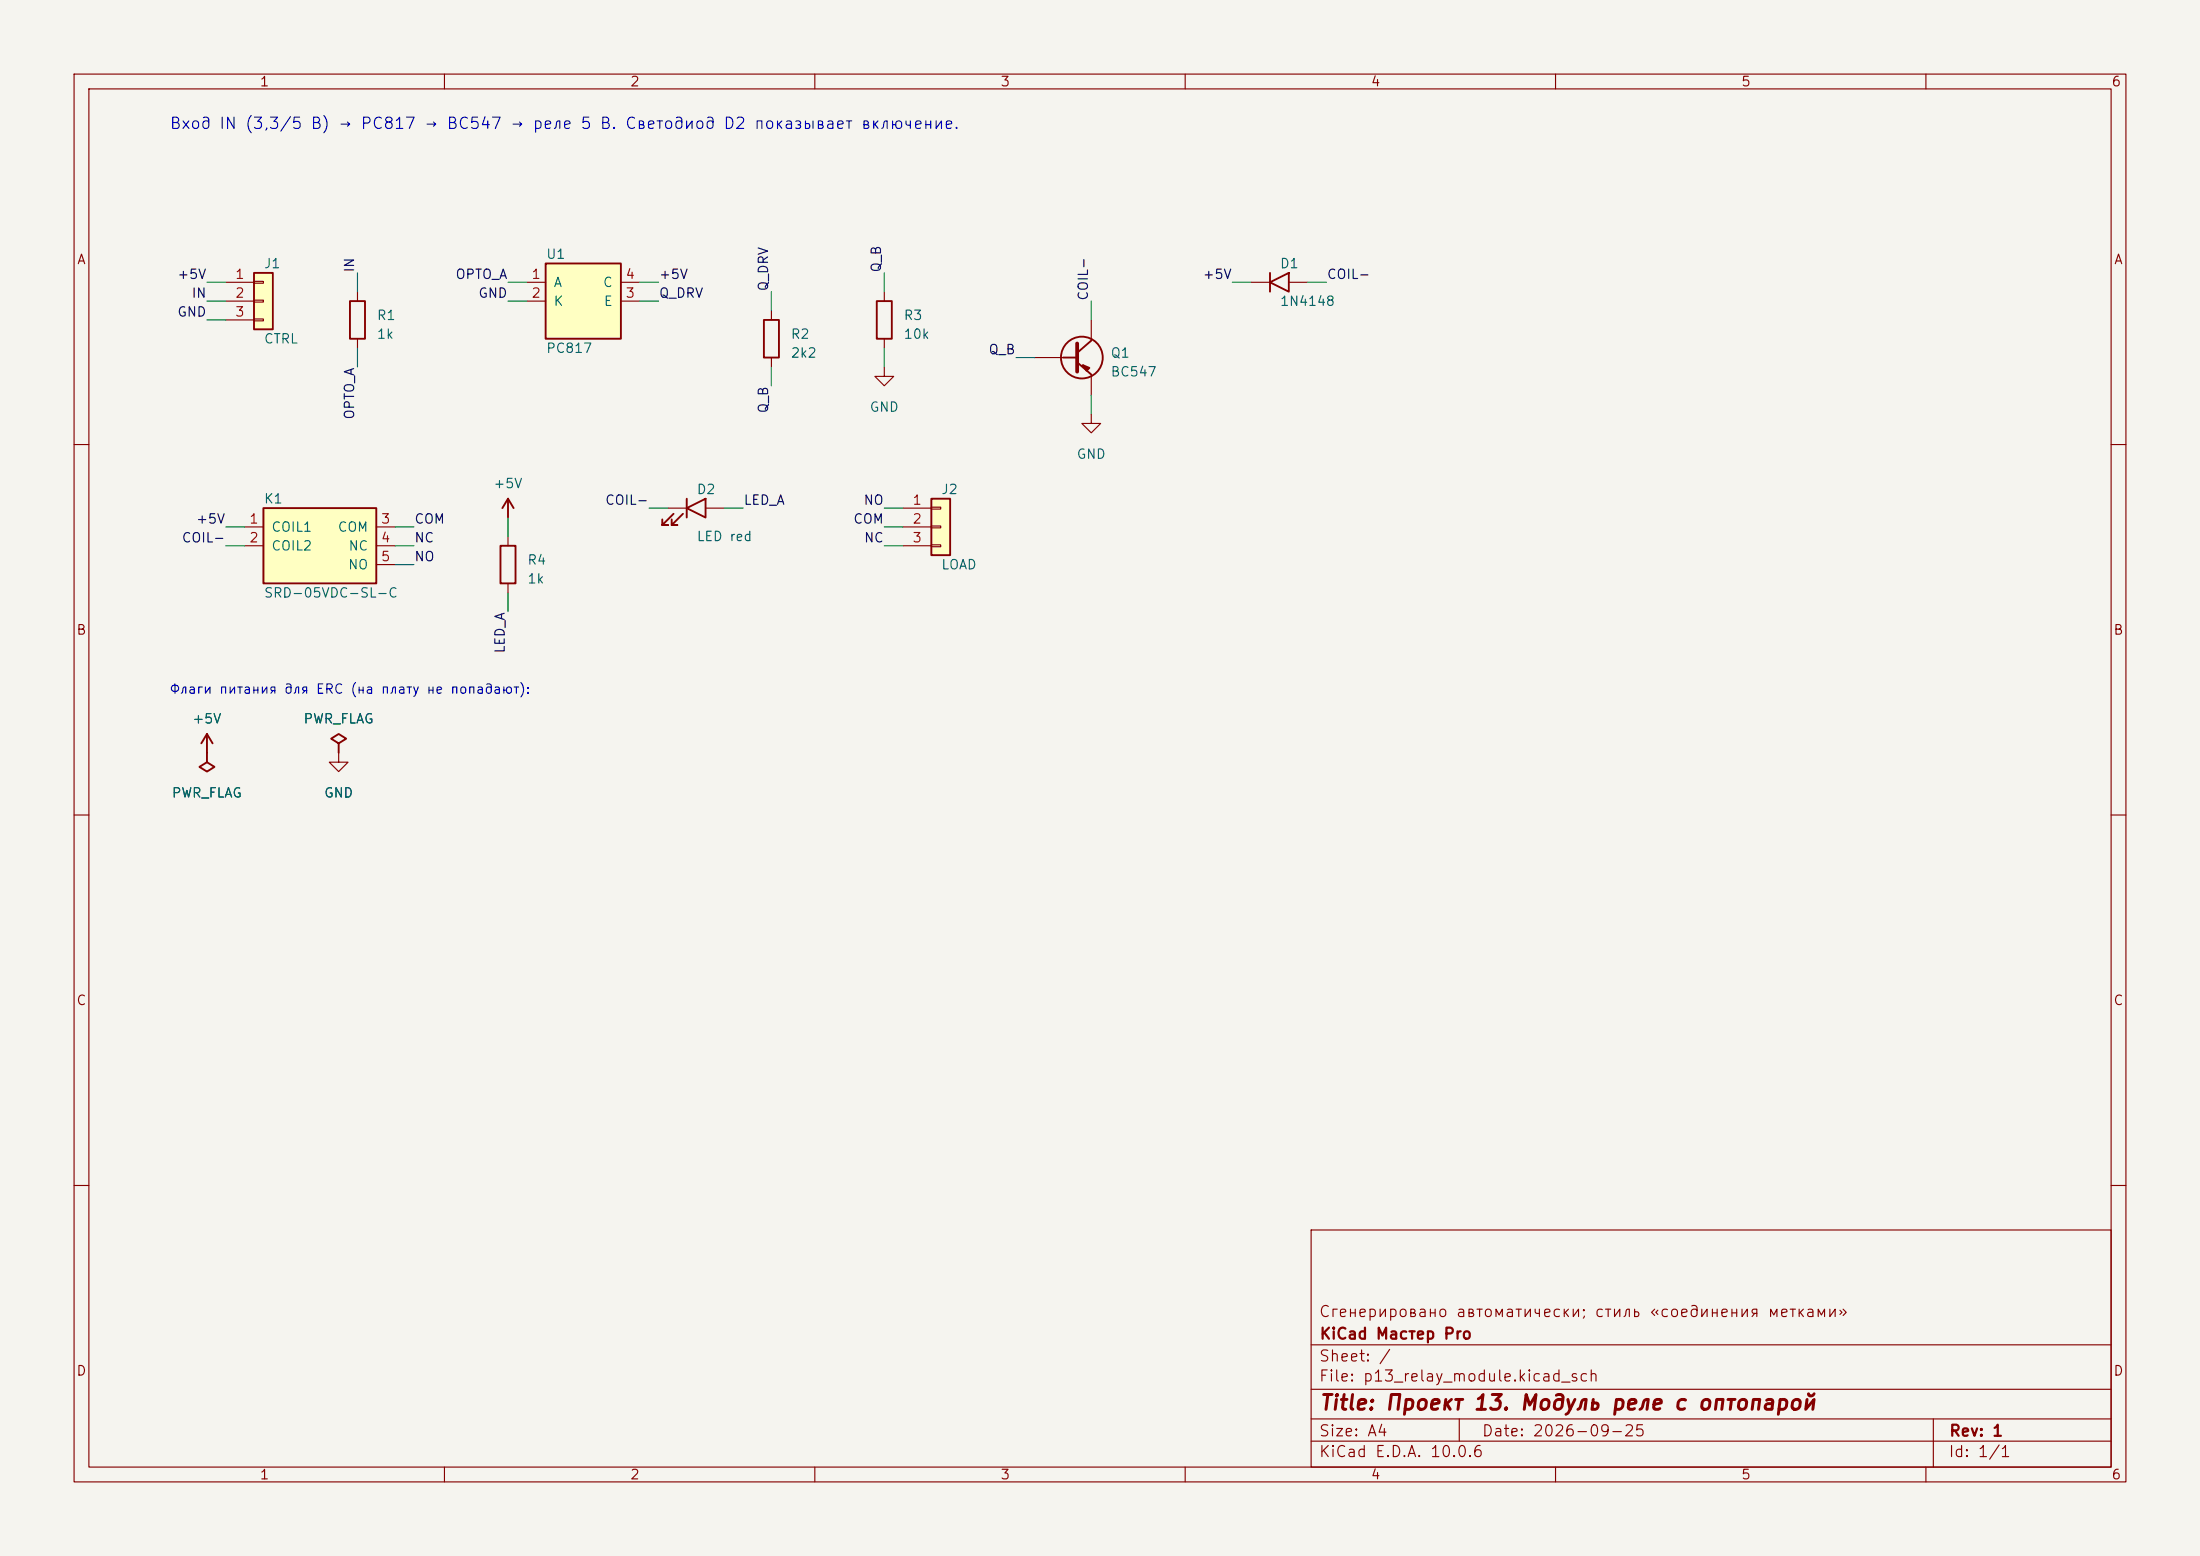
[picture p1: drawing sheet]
(kicad_sch (version 20231120) (generator "eeschema") (generator_version "8.0")
 (paper "A4")
 (title_block (title "Проект 13. Модуль реле с оптопарой") (date "2026-09-25") (rev "1") (company "KiCad Мастер Pro") (comment 1 "Сгенерировано автоматически; стиль «соединения метками»"))
 (lib_symbols (symbol "KiCadMaster:Conn_01x03" (pin_numbers) (pin_names (offset 0) hide) (exclude_from_sim no) (in_bom yes) (on_board yes) (property "Reference" "J" (at 0 5.08 0) (effects (font (size 1.27 1.27)))) (property "Value" "Conn_01x03" (at 0 -5.08 0) (effects (font (size 1.27 1.27)))) (property "Footprint" "" (at 0 0 0) (effects (font (size 1.27 1.27)) hide)) (property "Datasheet" "~" (at 0 0 0) (effects (font (size 1.27 1.27)) hide)) (property "Description" "Разъём" (at 0 0 0) (effects (font (size 1.27 1.27)) hide)) (symbol "Conn_01x03_0_1" (rectangle (start -1.27 3.81) (end 1.27 -3.81) (stroke (width 0.254) (type default)) (fill (type background))) (rectangle (start -1.27 2.667) (end 0 2.413) (stroke (width 0.1524) (type default)) (fill (type none))) (rectangle (start -1.27 0.127) (end 0 -0.127) (stroke (width 0.1524) (type default)) (fill (type none))) (rectangle (start -1.27 -2.413) (end 0 -2.667) (stroke (width 0.1524) (type default)) (fill (type none)))) (symbol "Conn_01x03_1_1" (pin passive line (at -5.08 2.54 0) (length 3.81) (name "Pin_1" (effects (font (size 1.27 1.27)))) (number "1" (effects (font (size 1.27 1.27))))) (pin passive line (at -5.08 0 0) (length 3.81) (name "Pin_2" (effects (font (size 1.27 1.27)))) (number "2" (effects (font (size 1.27 1.27))))) (pin passive line (at -5.08 -2.54 0) (length 3.81) (name "Pin_3" (effects (font (size 1.27 1.27)))) (number "3" (effects (font (size 1.27 1.27))))))) (symbol "KiCadMaster:R" (pin_numbers hide) (pin_names (offset 0) hide) (exclude_from_sim no) (in_bom yes) (on_board yes) (property "Reference" "R" (at 2.54 0.635 0) (effects (font (size 1.27 1.27)))) (property "Value" "R" (at 2.54 -1.905 0) (effects (font (size 1.27 1.27)))) (property "Footprint" "" (at 0 0 0) (effects (font (size 1.27 1.27)) hide)) (property "Datasheet" "~" (at 0 0 0) (effects (font (size 1.27 1.27)) hide)) (property "Description" "Резистор" (at 0 0 0) (effects (font (size 1.27 1.27)) hide)) (symbol "R_0_1" (rectangle (start -1.016 -2.54) (end 1.016 2.54) (stroke (width 0.254) (type default)) (fill (type none)))) (symbol "R_1_1" (pin passive line (at 0 3.81 270) (length 1.27) (name "~" (effects (font (size 1.27 1.27)))) (number "1" (effects (font (size 1.27 1.27))))) (pin passive line (at 0 -3.81 90) (length 1.27) (name "~" (effects (font (size 1.27 1.27)))) (number "2" (effects (font (size 1.27 1.27))))))) (symbol "KiCadMaster:PC817" (pin_numbers) (pin_names (offset 1.016)) (exclude_from_sim no) (in_bom yes) (on_board yes) (property "Reference" "U" (at -5.08 6.35 0) (effects (font (size 1.27 1.27)))) (property "Value" "PC817" (at -5.08 -6.35 0) (effects (font (size 1.27 1.27)))) (property "Footprint" "" (at 0 0 0) (effects (font (size 1.27 1.27)) hide)) (property "Datasheet" "~" (at 0 0 0) (effects (font (size 1.27 1.27)) hide)) (property "Description" "Оптопара, DIP-4" (at 0 0 0) (effects (font (size 1.27 1.27)) hide)) (property "ki_keywords" "optocoupler" (at 0 0 0) (effects (font (size 1.27 1.27)) hide)) (symbol "PC817_0_1" (rectangle (start -5.08 5.08) (end 5.08 -5.08) (stroke (width 0.254) (type default)) (fill (type background)))) (symbol "PC817_1_1" (pin passive line (at -7.62 2.54 0) (length 2.54) (name "A" (effects (font (size 1.27 1.27)))) (number "1" (effects (font (size 1.27 1.27))))) (pin passive line (at -7.62 0 0) (length 2.54) (name "K" (effects (font (size 1.27 1.27)))) (number "2" (effects (font (size 1.27 1.27))))) (pin passive line (at 7.62 2.54 180) (length 2.54) (name "C" (effects (font (size 1.27 1.27)))) (number "4" (effects (font (size 1.27 1.27))))) (pin passive line (at 7.62 0 180) (length 2.54) (name "E" (effects (font (size 1.27 1.27)))) (number "3" (effects (font (size 1.27 1.27))))))) (symbol "KiCadMaster:Q_NPN_CBE" (pin_numbers hide) (pin_names (offset 0) hide) (exclude_from_sim no) (in_bom yes) (on_board yes) (property "Reference" "Q" (at 5.08 0.635 0) (effects (font (size 1.27 1.27)))) (property "Value" "Q_NPN_CBE" (at 5.08 -1.905 0) (effects (font (size 1.27 1.27)))) (property "Footprint" "" (at 0 0 0) (effects (font (size 1.27 1.27)) hide)) (property "Datasheet" "~" (at 0 0 0) (effects (font (size 1.27 1.27)) hide)) (property "Description" "NPN-транзистор (1=C, 2=B, 3=E), напр. BC547" (at 0 0 0) (effects (font (size 1.27 1.27)) hide)) (symbol "Q_NPN_CBE_0_1" (circle (center 1.27 0) (radius 2.8194) (stroke (width 0.254) (type default)) (fill (type none))) (polyline (pts (xy 0.635 1.905) (xy 0.635 -1.905)) (stroke (width 0.508) (type default)) (fill (type none))) (polyline (pts (xy -1.27 0) (xy 0.635 0)) (stroke (width 0.254) (type default)) (fill (type none))) (polyline (pts (xy 0.635 0.635) (xy 2.54 2.286)) (stroke (width 0.254) (type default)) (fill (type none))) (polyline (pts (xy 0.635 -0.635) (xy 2.54 -2.286)) (stroke (width 0.254) (type default)) (fill (type none))) (polyline (pts (xy 1.905 -1.778) (xy 2.286 -1.397) (xy 1.397 -1.016) (xy 1.905 -1.778)) (stroke (width 0.254) (type default)) (fill (type outline)))) (symbol "Q_NPN_CBE_1_1" (pin passive line (at 2.54 5.08 270) (length 2.794) (name "C" (effects (font (size 1.27 1.27)))) (number "1" (effects (font (size 1.27 1.27))))) (pin passive line (at -5.08 0 0) (length 3.81) (name "B" (effects (font (size 1.27 1.27)))) (number "2" (effects (font (size 1.27 1.27))))) (pin passive line (at 2.54 -5.08 90) (length 2.794) (name "E" (effects (font (size 1.27 1.27)))) (number "3" (effects (font (size 1.27 1.27))))))) (symbol "KiCadMaster:D" (pin_numbers hide) (pin_names (offset 0) hide) (exclude_from_sim no) (in_bom yes) (on_board yes) (property "Reference" "D" (at 0 2.54 0) (effects (font (size 1.27 1.27)))) (property "Value" "D" (at 0 -2.54 0) (effects (font (size 1.27 1.27)))) (property "Footprint" "" (at 0 0 0) (effects (font (size 1.27 1.27)) hide)) (property "Datasheet" "~" (at 0 0 0) (effects (font (size 1.27 1.27)) hide)) (property "Description" "Диод" (at 0 0 0) (effects (font (size 1.27 1.27)) hide)) (symbol "D_0_1" (polyline (pts (xy 1.27 1.27) (xy 1.27 -1.27) (xy -1.27 0) (xy 1.27 1.27)) (stroke (width 0.254) (type default)) (fill (type none))) (polyline (pts (xy -1.27 1.27) (xy -1.27 -1.27)) (stroke (width 0.254) (type default)) (fill (type none)))) (symbol "D_1_1" (pin passive line (at -3.81 0 0) (length 2.54) (name "K" (effects (font (size 1.27 1.27)))) (number "1" (effects (font (size 1.27 1.27))))) (pin passive line (at 3.81 0 180) (length 2.54) (name "A" (effects (font (size 1.27 1.27)))) (number "2" (effects (font (size 1.27 1.27))))))) (symbol "KiCadMaster:Relay_SPDT" (pin_numbers) (pin_names (offset 1.016)) (exclude_from_sim no) (in_bom yes) (on_board yes) (property "Reference" "K" (at -7.62 6.35 0) (effects (font (size 1.27 1.27)))) (property "Value" "Relay_SPDT" (at -7.62 -6.35 0) (effects (font (size 1.27 1.27)))) (property "Footprint" "" (at 0 0 0) (effects (font (size 1.27 1.27)) hide)) (property "Datasheet" "~" (at 0 0 0) (effects (font (size 1.27 1.27)) hide)) (property "Description" "Реле с одной переключающей группой (нумерация условная — сверьте с посадочным местом вашего реле)" (at 0 0 0) (effects (font (size 1.27 1.27)) hide)) (property "ki_keywords" "relay spdt" (at 0 0 0) (effects (font (size 1.27 1.27)) hide)) (symbol "Relay_SPDT_0_1" (rectangle (start -7.62 5.08) (end 7.62 -5.08) (stroke (width 0.254) (type default)) (fill (type background)))) (symbol "Relay_SPDT_1_1" (pin passive line (at -10.16 2.54 0) (length 2.54) (name "COIL1" (effects (font (size 1.27 1.27)))) (number "1" (effects (font (size 1.27 1.27))))) (pin passive line (at -10.16 0 0) (length 2.54) (name "COIL2" (effects (font (size 1.27 1.27)))) (number "2" (effects (font (size 1.27 1.27))))) (pin passive line (at 10.16 2.54 180) (length 2.54) (name "COM" (effects (font (size 1.27 1.27)))) (number "3" (effects (font (size 1.27 1.27))))) (pin passive line (at 10.16 0 180) (length 2.54) (name "NC" (effects (font (size 1.27 1.27)))) (number "4" (effects (font (size 1.27 1.27))))) (pin passive line (at 10.16 -2.54 180) (length 2.54) (name "NO" (effects (font (size 1.27 1.27)))) (number "5" (effects (font (size 1.27 1.27))))))) (symbol "KiCadMaster:LED" (pin_numbers hide) (pin_names (offset 0) hide) (exclude_from_sim no) (in_bom yes) (on_board yes) (property "Reference" "D" (at 0 2.54 0) (effects (font (size 1.27 1.27)))) (property "Value" "LED" (at 0 -3.81 0) (effects (font (size 1.27 1.27)))) (property "Footprint" "" (at 0 0 0) (effects (font (size 1.27 1.27)) hide)) (property "Datasheet" "~" (at 0 0 0) (effects (font (size 1.27 1.27)) hide)) (property "Description" "Светодиод" (at 0 0 0) (effects (font (size 1.27 1.27)) hide)) (symbol "LED_0_1" (polyline (pts (xy 1.27 1.27) (xy 1.27 -1.27) (xy -1.27 0) (xy 1.27 1.27)) (stroke (width 0.254) (type default)) (fill (type none))) (polyline (pts (xy -1.27 1.27) (xy -1.27 -1.27)) (stroke (width 0.254) (type default)) (fill (type none))) (polyline (pts (xy -3.048 -0.762) (xy -4.572 -2.286) (xy -3.81 -2.286) (xy -4.572 -2.286) (xy -4.572 -1.524)) (stroke (width 0.254) (type default)) (fill (type none))) (polyline (pts (xy -1.778 -0.762) (xy -3.302 -2.286) (xy -2.54 -2.286) (xy -3.302 -2.286) (xy -3.302 -1.524)) (stroke (width 0.254) (type default)) (fill (type none)))) (symbol "LED_1_1" (pin passive line (at -3.81 0 0) (length 2.54) (name "K" (effects (font (size 1.27 1.27)))) (number "1" (effects (font (size 1.27 1.27))))) (pin passive line (at 3.81 0 180) (length 2.54) (name "A" (effects (font (size 1.27 1.27)))) (number "2" (effects (font (size 1.27 1.27))))))) (symbol "KiCadMaster:GND" (power) (pin_numbers hide) (pin_names (offset 0) hide) (exclude_from_sim no) (in_bom yes) (on_board yes) (property "Reference" "#PWR" (at 0 -6.35 0) (effects (font (size 1.27 1.27)) hide)) (property "Value" "GND" (at 0 -3.81 0) (effects (font (size 1.27 1.27)))) (property "Footprint" "" (at 0 0 0) (effects (font (size 1.27 1.27)) hide)) (property "Datasheet" "~" (at 0 0 0) (effects (font (size 1.27 1.27)) hide)) (property "Description" "Символ питания: GND" (at 0 0 0) (effects (font (size 1.27 1.27)) hide)) (symbol "GND_0_1" (polyline (pts (xy 0 0) (xy 0 -1.27) (xy 1.27 -1.27) (xy 0 -2.54) (xy -1.27 -1.27) (xy 0 -1.27)) (stroke (width 0) (type default)) (fill (type none)))) (symbol "GND_1_1" (pin power_in line (at 0 0 270) (length 0) hide (name "GND" (effects (font (size 1.27 1.27)))) (number "1" (effects (font (size 1.27 1.27))))))) (symbol "KiCadMaster:+5V" (power) (pin_numbers hide) (pin_names (offset 0) hide) (exclude_from_sim no) (in_bom yes) (on_board yes) (property "Reference" "#PWR" (at 0 -3.81 0) (effects (font (size 1.27 1.27)) hide)) (property "Value" "+5V" (at 0 3.556 0) (effects (font (size 1.27 1.27)))) (property "Footprint" "" (at 0 0 0) (effects (font (size 1.27 1.27)) hide)) (property "Datasheet" "~" (at 0 0 0) (effects (font (size 1.27 1.27)) hide)) (property "Description" "Символ питания: +5V" (at 0 0 0) (effects (font (size 1.27 1.27)) hide)) (symbol "+5V_0_1" (polyline (pts (xy -0.762 1.27) (xy 0 2.54)) (stroke (width 0.254) (type default)) (fill (type none))) (polyline (pts (xy 0 0) (xy 0 2.54)) (stroke (width 0.254) (type default)) (fill (type none))) (polyline (pts (xy 0 2.54) (xy 0.762 1.27)) (stroke (width 0.254) (type default)) (fill (type none)))) (symbol "+5V_1_1" (pin power_in line (at 0 0 90) (length 0) hide (name "+5V" (effects (font (size 1.27 1.27)))) (number "1" (effects (font (size 1.27 1.27))))))) (symbol "KiCadMaster:PWR_FLAG" (power) (pin_numbers hide) (pin_names (offset 0) hide) (exclude_from_sim no) (in_bom yes) (on_board yes) (property "Reference" "#FLG" (at 0 1.905 0) (effects (font (size 1.27 1.27)) hide)) (property "Value" "PWR_FLAG" (at 0 3.81 0) (effects (font (size 1.27 1.27)))) (property "Footprint" "" (at 0 0 0) (effects (font (size 1.27 1.27)) hide)) (property "Datasheet" "~" (at 0 0 0) (effects (font (size 1.27 1.27)) hide)) (property "Description" "Флаг: цепь запитана извне (для ERC)" (at 0 0 0) (effects (font (size 1.27 1.27)) hide)) (symbol "PWR_FLAG_0_1" (polyline (pts (xy 0 0) (xy 0 1.27) (xy -1.016 1.905) (xy 0 2.54) (xy 1.016 1.905) (xy 0 1.27)) (stroke (width 0.254) (type default)) (fill (type none)))) (symbol "PWR_FLAG_1_1" (pin power_out line (at 0 0 90) (length 0) hide (name "pwr" (effects (font (size 1.27 1.27)))) (number "1" (effects (font (size 1.27 1.27))))))))
 (symbol (lib_id "KiCadMaster:Conn_01x03") (at 35.56 40.64 0) (unit 1) (exclude_from_sim no) (in_bom yes) (on_board yes) (dnp no) (property "Reference" "J1" (at 35.56 35.56 0) (effects (font (size 1.27 1.27)) (justify left))) (property "Value" "CTRL" (at 35.56 45.72 0) (effects (font (size 1.27 1.27)) (justify left))) (property "Footprint" "Connector_PinHeader_2.54mm:PinHeader_1x03_P2.54mm_Vertical" (at 35.56 40.64 0) (effects (font (size 1.27 1.27)) hide)) (property "Datasheet" "~" (at 35.56 40.64 0) (effects (font (size 1.27 1.27)) hide)) (property "Description" "VCC, IN, GND" (at 35.56 40.64 0) (effects (font (size 1.27 1.27)) hide)) (pin "1") (pin "2") (pin "3"))
 (wire (pts (xy 30.48 38.1) (xy 27.94 38.1)) (stroke (width 0) (type default)))
 (label "+5V" (at 27.94 38.1 180) (fields_autoplaced yes) (effects (font (size 1.27 1.27)) (justify right bottom)))
 (wire (pts (xy 30.48 40.64) (xy 27.94 40.64)) (stroke (width 0) (type default)))
 (label "IN" (at 27.94 40.64 180) (fields_autoplaced yes) (effects (font (size 1.27 1.27)) (justify right bottom)))
 (wire (pts (xy 30.48 43.18) (xy 27.94 43.18)) (stroke (width 0) (type default)))
 (label "GND" (at 27.94 43.18 180) (fields_autoplaced yes) (effects (font (size 1.27 1.27)) (justify right bottom)))
 (symbol (lib_id "KiCadMaster:R") (at 48.26 43.18 0) (unit 1) (exclude_from_sim no) (in_bom yes) (on_board yes) (dnp no) (property "Reference" "R1" (at 50.8 42.545 0) (effects (font (size 1.27 1.27)) (justify left))) (property "Value" "1k" (at 50.8 45.085 0) (effects (font (size 1.27 1.27)) (justify left))) (property "Footprint" "Resistor_SMD:R_0805_2012Metric" (at 48.26 43.18 0) (effects (font (size 1.27 1.27)) hide)) (property "Datasheet" "~" (at 48.26 43.18 0) (effects (font (size 1.27 1.27)) hide)) (property "Description" "Ток светодиода оптопары ≈ 2–4 мА" (at 48.26 43.18 0) (effects (font (size 1.27 1.27)) hide)) (pin "1") (pin "2"))
 (wire (pts (xy 48.26 39.37) (xy 48.26 36.83)) (stroke (width 0) (type default)))
 (label "IN" (at 48.26 36.83 90) (fields_autoplaced yes) (effects (font (size 1.27 1.27)) (justify left bottom)))
 (wire (pts (xy 48.26 46.99) (xy 48.26 49.53)) (stroke (width 0) (type default)))
 (label "OPTO_A" (at 48.26 49.53 270) (fields_autoplaced yes) (effects (font (size 1.27 1.27)) (justify right bottom)))
 (symbol (lib_id "KiCadMaster:PC817") (at 78.74 40.64 0) (unit 1) (exclude_from_sim no) (in_bom yes) (on_board yes) (dnp no) (property "Reference" "U1" (at 73.66 34.29 0) (effects (font (size 1.27 1.27)) (justify left))) (property "Value" "PC817" (at 73.66 46.99 0) (effects (font (size 1.27 1.27)) (justify left))) (property "Footprint" "Package_DIP:DIP-4_W7.62mm" (at 78.74 40.64 0) (effects (font (size 1.27 1.27)) hide)) (property "Datasheet" "~" (at 78.74 40.64 0) (effects (font (size 1.27 1.27)) hide)) (property "Description" "Оптопара" (at 78.74 40.64 0) (effects (font (size 1.27 1.27)) hide)) (pin "1") (pin "2") (pin "4") (pin "3"))
 (wire (pts (xy 71.12 38.1) (xy 68.58 38.1)) (stroke (width 0) (type default)))
 (label "OPTO_A" (at 68.58 38.1 180) (fields_autoplaced yes) (effects (font (size 1.27 1.27)) (justify right bottom)))
 (wire (pts (xy 71.12 40.64) (xy 68.58 40.64)) (stroke (width 0) (type default)))
 (label "GND" (at 68.58 40.64 180) (fields_autoplaced yes) (effects (font (size 1.27 1.27)) (justify right bottom)))
 (wire (pts (xy 86.36 38.1) (xy 88.9 38.1)) (stroke (width 0) (type default)))
 (label "+5V" (at 88.9 38.1 0) (fields_autoplaced yes) (effects (font (size 1.27 1.27)) (justify left bottom)))
 (wire (pts (xy 86.36 40.64) (xy 88.9 40.64)) (stroke (width 0) (type default)))
 (label "Q_DRV" (at 88.9 40.64 0) (fields_autoplaced yes) (effects (font (size 1.27 1.27)) (justify left bottom)))
 (symbol (lib_id "KiCadMaster:R") (at 104.14 45.72 0) (unit 1) (exclude_from_sim no) (in_bom yes) (on_board yes) (dnp no) (property "Reference" "R2" (at 106.68 45.085 0) (effects (font (size 1.27 1.27)) (justify left))) (property "Value" "2k2" (at 106.68 47.625 0) (effects (font (size 1.27 1.27)) (justify left))) (property "Footprint" "Resistor_SMD:R_0805_2012Metric" (at 104.14 45.72 0) (effects (font (size 1.27 1.27)) hide)) (property "Datasheet" "~" (at 104.14 45.72 0) (effects (font (size 1.27 1.27)) hide)) (property "Description" "Ток базы" (at 104.14 45.72 0) (effects (font (size 1.27 1.27)) hide)) (pin "1") (pin "2"))
 (wire (pts (xy 104.14 41.91) (xy 104.14 39.37)) (stroke (width 0) (type default)))
 (label "Q_DRV" (at 104.14 39.37 90) (fields_autoplaced yes) (effects (font (size 1.27 1.27)) (justify left bottom)))
 (wire (pts (xy 104.14 49.53) (xy 104.14 52.07)) (stroke (width 0) (type default)))
 (label "Q_B" (at 104.14 52.07 270) (fields_autoplaced yes) (effects (font (size 1.27 1.27)) (justify right bottom)))
 (symbol (lib_id "KiCadMaster:R") (at 119.38 43.18 0) (unit 1) (exclude_from_sim no) (in_bom yes) (on_board yes) (dnp no) (property "Reference" "R3" (at 121.92 42.545 0) (effects (font (size 1.27 1.27)) (justify left))) (property "Value" "10k" (at 121.92 45.085 0) (effects (font (size 1.27 1.27)) (justify left))) (property "Footprint" "Resistor_SMD:R_0805_2012Metric" (at 119.38 43.18 0) (effects (font (size 1.27 1.27)) hide)) (property "Datasheet" "~" (at 119.38 43.18 0) (effects (font (size 1.27 1.27)) hide)) (property "Description" "Закрывает транзистор" (at 119.38 43.18 0) (effects (font (size 1.27 1.27)) hide)) (pin "1") (pin "2"))
 (wire (pts (xy 119.38 39.37) (xy 119.38 36.83)) (stroke (width 0) (type default)))
 (label "Q_B" (at 119.38 36.83 90) (fields_autoplaced yes) (effects (font (size 1.27 1.27)) (justify left bottom)))
 (wire (pts (xy 119.38 46.99) (xy 119.38 49.53)) (stroke (width 0) (type default)))
 (symbol (lib_id "KiCadMaster:GND") (at 119.38 49.53 0) (unit 1) (exclude_from_sim no) (in_bom yes) (on_board yes) (dnp no) (property "Reference" "#PWR01" (at 119.38 49.53 0) (effects (font (size 1.27 1.27)) hide)) (property "Value" "GND" (at 119.38 54.93 0) (effects (font (size 1.27 1.27)))) (property "Footprint" "" (at 119.38 49.53 0) (effects (font (size 1.27 1.27)) hide)) (property "Datasheet" "" (at 119.38 49.53 0) (effects (font (size 1.27 1.27)) hide)) (property "Description" "" (at 119.38 49.53 0) (effects (font (size 1.27 1.27)) hide)) (pin "1"))
 (symbol (lib_id "KiCadMaster:Q_NPN_CBE") (at 144.78 48.26 0) (unit 1) (exclude_from_sim no) (in_bom yes) (on_board yes) (dnp no) (property "Reference" "Q1" (at 149.86 47.625 0) (effects (font (size 1.27 1.27)) (justify left))) (property "Value" "BC547" (at 149.86 50.165 0) (effects (font (size 1.27 1.27)) (justify left))) (property "Footprint" "Package_TO_SOT_THT:TO-92_Inline" (at 144.78 48.26 0) (effects (font (size 1.27 1.27)) hide)) (property "Datasheet" "~" (at 144.78 48.26 0) (effects (font (size 1.27 1.27)) hide)) (property "Description" "Ключ катушки" (at 144.78 48.26 0) (effects (font (size 1.27 1.27)) hide)) (pin "1") (pin "2") (pin "3"))
 (wire (pts (xy 147.32 43.18) (xy 147.32 40.64)) (stroke (width 0) (type default)))
 (label "COIL-" (at 147.32 40.64 90) (fields_autoplaced yes) (effects (font (size 1.27 1.27)) (justify left bottom)))
 (wire (pts (xy 139.7 48.26) (xy 137.16 48.26)) (stroke (width 0) (type default)))
 (label "Q_B" (at 137.16 48.26 180) (fields_autoplaced yes) (effects (font (size 1.27 1.27)) (justify right bottom)))
 (wire (pts (xy 147.32 53.34) (xy 147.32 55.88)) (stroke (width 0) (type default)))
 (symbol (lib_id "KiCadMaster:GND") (at 147.32 55.88 0) (unit 1) (exclude_from_sim no) (in_bom yes) (on_board yes) (dnp no) (property "Reference" "#PWR02" (at 147.32 55.88 0) (effects (font (size 1.27 1.27)) hide)) (property "Value" "GND" (at 147.32 61.28 0) (effects (font (size 1.27 1.27)))) (property "Footprint" "" (at 147.32 55.88 0) (effects (font (size 1.27 1.27)) hide)) (property "Datasheet" "" (at 147.32 55.88 0) (effects (font (size 1.27 1.27)) hide)) (property "Description" "" (at 147.32 55.88 0) (effects (font (size 1.27 1.27)) hide)) (pin "1"))
 (symbol (lib_id "KiCadMaster:D") (at 172.72 38.1 0) (unit 1) (exclude_from_sim no) (in_bom yes) (on_board yes) (dnp no) (property "Reference" "D1" (at 172.72 35.56 0) (effects (font (size 1.27 1.27)) (justify left))) (property "Value" "1N4148" (at 172.72 40.64 0) (effects (font (size 1.27 1.27)) (justify left))) (property "Footprint" "Diode_THT:D_DO-35_SOD27_P7.62mm_Horizontal" (at 172.72 38.1 0) (effects (font (size 1.27 1.27)) hide)) (property "Datasheet" "~" (at 172.72 38.1 0) (effects (font (size 1.27 1.27)) hide)) (property "Description" "Защитный диод" (at 172.72 38.1 0) (effects (font (size 1.27 1.27)) hide)) (pin "1") (pin "2"))
 (wire (pts (xy 168.91 38.1) (xy 166.37 38.1)) (stroke (width 0) (type default)))
 (label "+5V" (at 166.37 38.1 180) (fields_autoplaced yes) (effects (font (size 1.27 1.27)) (justify right bottom)))
 (wire (pts (xy 176.53 38.1) (xy 179.07 38.1)) (stroke (width 0) (type default)))
 (label "COIL-" (at 179.07 38.1 0) (fields_autoplaced yes) (effects (font (size 1.27 1.27)) (justify left bottom)))
 (symbol (lib_id "KiCadMaster:Relay_SPDT") (at 43.18 73.66 0) (unit 1) (exclude_from_sim no) (in_bom yes) (on_board yes) (dnp no) (property "Reference" "K1" (at 35.56 67.31 0) (effects (font (size 1.27 1.27)) (justify left))) (property "Value" "SRD-05VDC-SL-C" (at 35.56 80.01 0) (effects (font (size 1.27 1.27)) (justify left))) (property "Footprint" "" (at 43.18 73.66 0) (effects (font (size 1.27 1.27)) hide)) (property "Datasheet" "~" (at 43.18 73.66 0) (effects (font (size 1.27 1.27)) hide)) (property "Description" "Реле 5 В" (at 43.18 73.66 0) (effects (font (size 1.27 1.27)) hide)) (pin "1") (pin "2") (pin "3") (pin "4") (pin "5"))
 (wire (pts (xy 33.02 71.12) (xy 30.48 71.12)) (stroke (width 0) (type default)))
 (label "+5V" (at 30.48 71.12 180) (fields_autoplaced yes) (effects (font (size 1.27 1.27)) (justify right bottom)))
 (wire (pts (xy 33.02 73.66) (xy 30.48 73.66)) (stroke (width 0) (type default)))
 (label "COIL-" (at 30.48 73.66 180) (fields_autoplaced yes) (effects (font (size 1.27 1.27)) (justify right bottom)))
 (wire (pts (xy 53.34 71.12) (xy 55.88 71.12)) (stroke (width 0) (type default)))
 (label "COM" (at 55.88 71.12 0) (fields_autoplaced yes) (effects (font (size 1.27 1.27)) (justify left bottom)))
 (wire (pts (xy 53.34 73.66) (xy 55.88 73.66)) (stroke (width 0) (type default)))
 (label "NC" (at 55.88 73.66 0) (fields_autoplaced yes) (effects (font (size 1.27 1.27)) (justify left bottom)))
 (wire (pts (xy 53.34 76.2) (xy 55.88 76.2)) (stroke (width 0) (type default)))
 (label "NO" (at 55.88 76.2 0) (fields_autoplaced yes) (effects (font (size 1.27 1.27)) (justify left bottom)))
 (symbol (lib_id "KiCadMaster:R") (at 68.58 76.2 0) (unit 1) (exclude_from_sim no) (in_bom yes) (on_board yes) (dnp no) (property "Reference" "R4" (at 71.12 75.565 0) (effects (font (size 1.27 1.27)) (justify left))) (property "Value" "1k" (at 71.12 78.105 0) (effects (font (size 1.27 1.27)) (justify left))) (property "Footprint" "Resistor_SMD:R_0805_2012Metric" (at 68.58 76.2 0) (effects (font (size 1.27 1.27)) hide)) (property "Datasheet" "~" (at 68.58 76.2 0) (effects (font (size 1.27 1.27)) hide)) (property "Description" "Индикатор" (at 68.58 76.2 0) (effects (font (size 1.27 1.27)) hide)) (pin "1") (pin "2"))
 (wire (pts (xy 68.58 72.39) (xy 68.58 69.85)) (stroke (width 0) (type default)))
 (symbol (lib_id "KiCadMaster:+5V") (at 68.58 69.85 0) (unit 1) (exclude_from_sim no) (in_bom yes) (on_board yes) (dnp no) (property "Reference" "#PWR03" (at 68.58 69.85 0) (effects (font (size 1.27 1.27)) hide)) (property "Value" "+5V" (at 68.58 65.25 0) (effects (font (size 1.27 1.27)))) (property "Footprint" "" (at 68.58 69.85 0) (effects (font (size 1.27 1.27)) hide)) (property "Datasheet" "" (at 68.58 69.85 0) (effects (font (size 1.27 1.27)) hide)) (property "Description" "" (at 68.58 69.85 0) (effects (font (size 1.27 1.27)) hide)) (pin "1"))
 (wire (pts (xy 68.58 80.01) (xy 68.58 82.55)) (stroke (width 0) (type default)))
 (label "LED_A" (at 68.58 82.55 270) (fields_autoplaced yes) (effects (font (size 1.27 1.27)) (justify right bottom)))
 (symbol (lib_id "KiCadMaster:LED") (at 93.98 68.58 0) (unit 1) (exclude_from_sim no) (in_bom yes) (on_board yes) (dnp no) (property "Reference" "D2" (at 93.98 66.04 0) (effects (font (size 1.27 1.27)) (justify left))) (property "Value" "LED red" (at 93.98 72.39 0) (effects (font (size 1.27 1.27)) (justify left))) (property "Footprint" "LED_SMD:LED_0805_2012Metric" (at 93.98 68.58 0) (effects (font (size 1.27 1.27)) hide)) (property "Datasheet" "~" (at 93.98 68.58 0) (effects (font (size 1.27 1.27)) hide)) (property "Description" "Реле включено" (at 93.98 68.58 0) (effects (font (size 1.27 1.27)) hide)) (pin "1") (pin "2"))
 (wire (pts (xy 90.17 68.58) (xy 87.63 68.58)) (stroke (width 0) (type default)))
 (label "COIL-" (at 87.63 68.58 180) (fields_autoplaced yes) (effects (font (size 1.27 1.27)) (justify right bottom)))
 (wire (pts (xy 97.79 68.58) (xy 100.33 68.58)) (stroke (width 0) (type default)))
 (label "LED_A" (at 100.33 68.58 0) (fields_autoplaced yes) (effects (font (size 1.27 1.27)) (justify left bottom)))
 (symbol (lib_id "KiCadMaster:Conn_01x03") (at 127 71.12 0) (unit 1) (exclude_from_sim no) (in_bom yes) (on_board yes) (dnp no) (property "Reference" "J2" (at 127 66.04 0) (effects (font (size 1.27 1.27)) (justify left))) (property "Value" "LOAD" (at 127 76.2 0) (effects (font (size 1.27 1.27)) (justify left))) (property "Footprint" "TerminalBlock_Phoenix:TerminalBlock_Phoenix_MKDS-1,5-3_1x03_P5.08mm_Horizontal" (at 127 71.12 0) (effects (font (size 1.27 1.27)) hide)) (property "Datasheet" "~" (at 127 71.12 0) (effects (font (size 1.27 1.27)) hide)) (property "Description" "Контакты: NO, COM, NC" (at 127 71.12 0) (effects (font (size 1.27 1.27)) hide)) (pin "1") (pin "2") (pin "3"))
 (wire (pts (xy 121.92 68.58) (xy 119.38 68.58)) (stroke (width 0) (type default)))
 (label "NO" (at 119.38 68.58 180) (fields_autoplaced yes) (effects (font (size 1.27 1.27)) (justify right bottom)))
 (wire (pts (xy 121.92 71.12) (xy 119.38 71.12)) (stroke (width 0) (type default)))
 (label "COM" (at 119.38 71.12 180) (fields_autoplaced yes) (effects (font (size 1.27 1.27)) (justify right bottom)))
 (wire (pts (xy 121.92 73.66) (xy 119.38 73.66)) (stroke (width 0) (type default)))
 (label "NC" (at 119.38 73.66 180) (fields_autoplaced yes) (effects (font (size 1.27 1.27)) (justify right bottom)))
 (text "Флаги питания для ERC (на плату не попадают):" (exclude_from_sim no) (at 22.86 93.98 0) (effects (font (size 1.27 1.27)) (justify left bottom)))
 (symbol (lib_id "KiCadMaster:+5V") (at 27.94 101.6 0) (unit 1) (exclude_from_sim no) (in_bom yes) (on_board yes) (dnp no) (property "Reference" "#PWR04" (at 27.94 101.6 0) (effects (font (size 1.27 1.27)) hide)) (property "Value" "+5V" (at 27.94 97 0) (effects (font (size 1.27 1.27)))) (property "Footprint" "" (at 27.94 101.6 0) (effects (font (size 1.27 1.27)) hide)) (property "Datasheet" "" (at 27.94 101.6 0) (effects (font (size 1.27 1.27)) hide)) (property "Description" "" (at 27.94 101.6 0) (effects (font (size 1.27 1.27)) hide)) (pin "1"))
 (symbol (lib_id "KiCadMaster:PWR_FLAG") (at 27.94 101.6 180) (unit 1) (exclude_from_sim no) (in_bom yes) (on_board yes) (dnp no) (property "Reference" "#FLG05" (at 27.94 101.6 0) (effects (font (size 1.27 1.27)) hide)) (property "Value" "PWR_FLAG" (at 27.94 107 0) (effects (font (size 1.27 1.27)))) (property "Footprint" "" (at 27.94 101.6 0) (effects (font (size 1.27 1.27)) hide)) (property "Datasheet" "" (at 27.94 101.6 0) (effects (font (size 1.27 1.27)) hide)) (property "Description" "" (at 27.94 101.6 0) (effects (font (size 1.27 1.27)) hide)) (pin "1"))
 (symbol (lib_id "KiCadMaster:GND") (at 45.72 101.6 0) (unit 1) (exclude_from_sim no) (in_bom yes) (on_board yes) (dnp no) (property "Reference" "#PWR06" (at 45.72 101.6 0) (effects (font (size 1.27 1.27)) hide)) (property "Value" "GND" (at 45.72 107 0) (effects (font (size 1.27 1.27)))) (property "Footprint" "" (at 45.72 101.6 0) (effects (font (size 1.27 1.27)) hide)) (property "Datasheet" "" (at 45.72 101.6 0) (effects (font (size 1.27 1.27)) hide)) (property "Description" "" (at 45.72 101.6 0) (effects (font (size 1.27 1.27)) hide)) (pin "1"))
 (symbol (lib_id "KiCadMaster:PWR_FLAG") (at 45.72 101.6 0) (unit 1) (exclude_from_sim no) (in_bom yes) (on_board yes) (dnp no) (property "Reference" "#FLG07" (at 45.72 101.6 0) (effects (font (size 1.27 1.27)) hide)) (property "Value" "PWR_FLAG" (at 45.72 97 0) (effects (font (size 1.27 1.27)))) (property "Footprint" "" (at 45.72 101.6 0) (effects (font (size 1.27 1.27)) hide)) (property "Datasheet" "" (at 45.72 101.6 0) (effects (font (size 1.27 1.27)) hide)) (property "Description" "" (at 45.72 101.6 0) (effects (font (size 1.27 1.27)) hide)) (pin "1"))
 (text "Вход IN (3,3/5 В) → PC817 → BC547 → реле 5 В. Светодиод D2 показывает включение." (exclude_from_sim no) (at 22.86 17.78 0) (effects (font (size 1.524 1.524)) (justify left bottom)))
 (sheet_instances (path "" (page "1"))))
